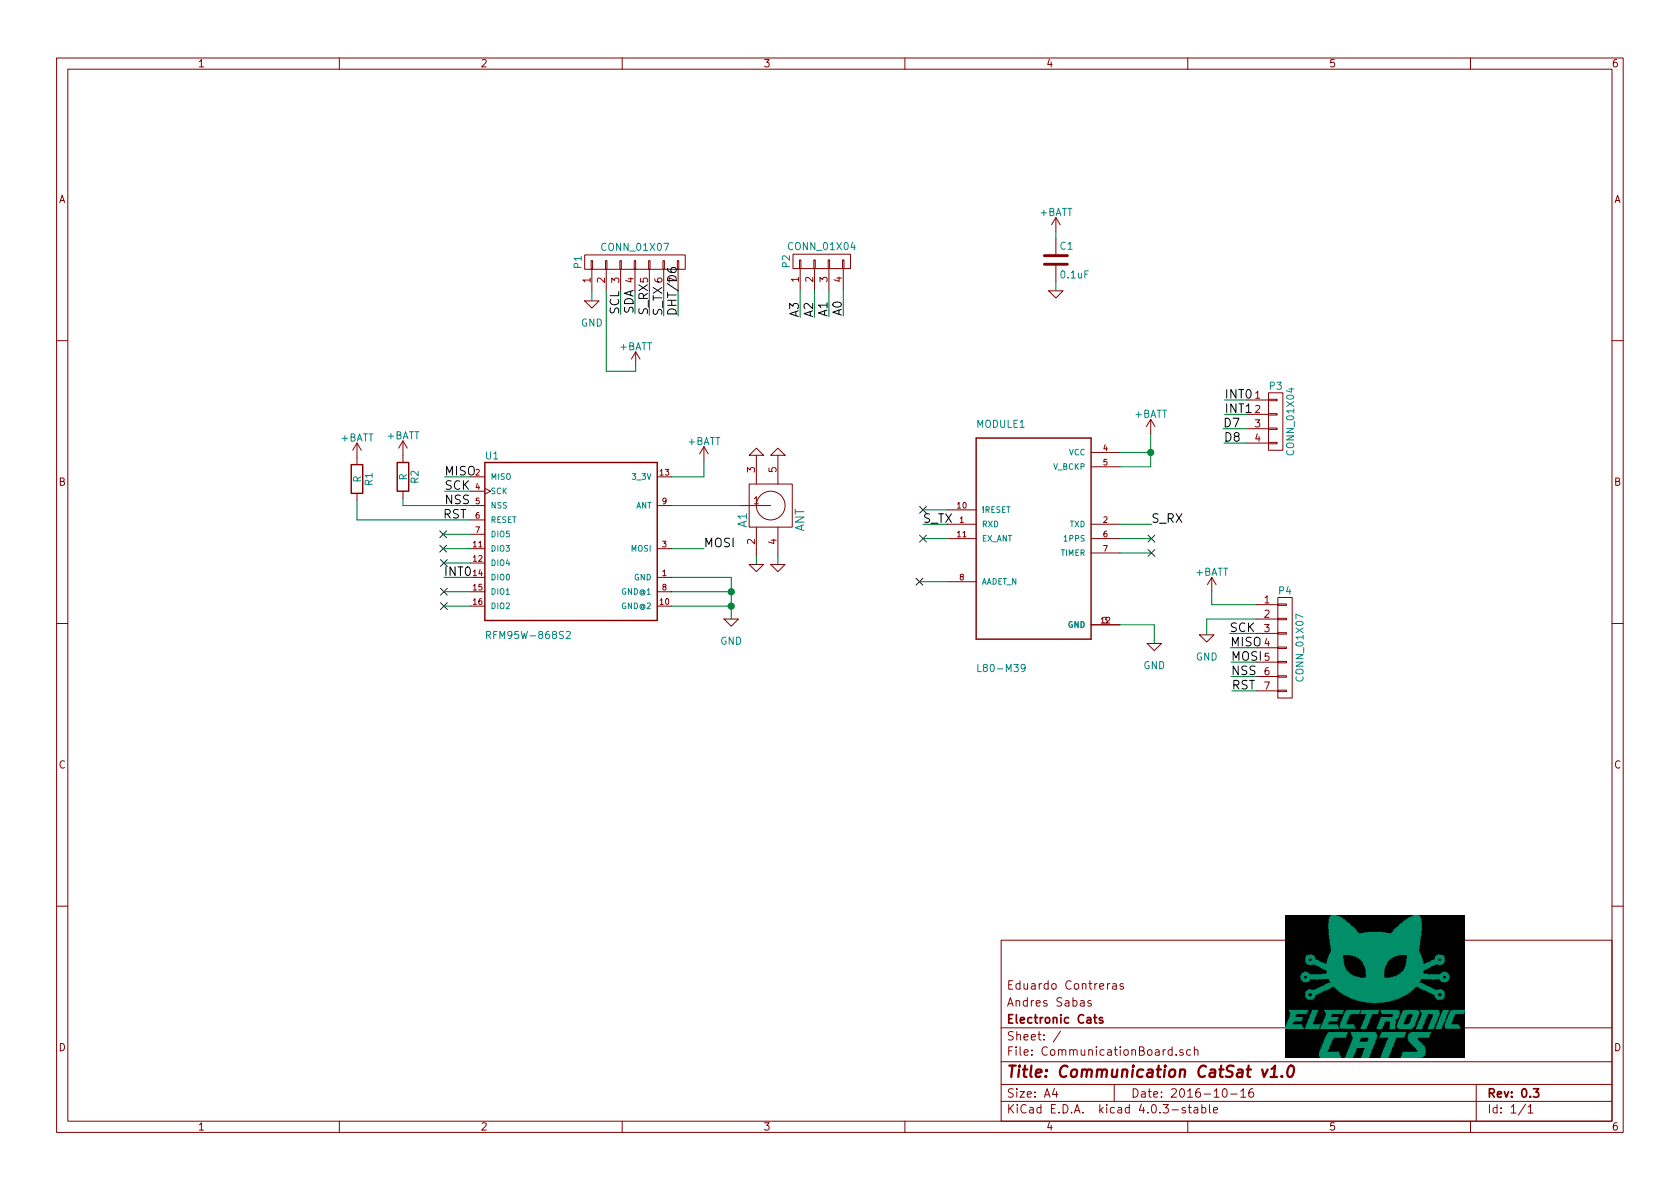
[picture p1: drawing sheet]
EESchema Schematic File Version 2
LIBS:power
LIBS:device
LIBS:transistors
LIBS:conn
LIBS:linear
LIBS:regul
LIBS:74xx
LIBS:cmos4000
LIBS:adc-dac
LIBS:memory
LIBS:xilinx
LIBS:microcontrollers
LIBS:dsp
LIBS:microchip
LIBS:analog_switches
LIBS:motorola
LIBS:texas
LIBS:intel
LIBS:audio
LIBS:interface
LIBS:digital-audio
LIBS:philips
LIBS:display
LIBS:cypress
LIBS:siliconi
LIBS:opto
LIBS:atmel
LIBS:contrib
LIBS:valves
LIBS:CommunicationBoard-cache
EELAYER 25 0
EELAYER END
$Descr A4 11693 8268
encoding utf-8
Sheet 1 1
Title "Communication CatSat v1.0"
Date "2016-10-16"
Rev "0.3"
Comp "Electronic Cats"
Comment1 "Andres Sabas"
Comment2 "Eduardo Contreras"
Comment3 ""
Comment4 ""
$EndDescr
$Comp
L L80-M39 MODULE1
U 1 1
P 7195 3740
F 0 "MODULE1" H 6795 4540 50  0000 L CNN
F 1 "L80-M39" H 6795 2840 50  0000 L CNN
F 2 "CatSat:L80" H 7195 3740 50  0001 L CNN
F 3 "" H 7195 3740 60  0000 C CNN
	1    7195 3740
	1    0    0    -1  
$EndComp
$Comp
L RFM95W-868S2 U1
U 1 1
P 3975 3710
F 0 "U1" H 3375 4260 50  0000 L CNN
F 1 "RFM95W-868S2" H 3375 3010 50  0000 L CNN
F 2 "LoRa:RFM" H 3975 3710 50  0001 L CNN
F 3 "" H 3975 3710 60  0000 C CNN
	1    3975 3710
	1    0    0    -1  
$EndComp
$Comp
L CONN_01X04 P2
U 1 1
P 5720 1810
F 0 "P2" H 5720 2060 50  0000 C CNN
F 1 "CONN_01X04" V 5820 1810 50  0000 C CNN
F 2 "Pin_Headers:Pin_Header_Straight_1x04" H 5720 1810 50  0001 C CNN
F 3 "" H 5720 1810 50  0000 C CNN
	1    5720 1810
	0    -1   -1   0   
$EndComp
$Comp
L CONN_01X07 P1
U 1 1
P 4420 1815
F 0 "P1" H 4420 2215 50  0000 C CNN
F 1 "CONN_01X07" V 4520 1815 50  0000 C CNN
F 2 "Pin_Headers:Pin_Header_Straight_1x07" H 4420 1815 50  0001 C CNN
F 3 "" H 4420 1815 50  0000 C CNN
	1    4420 1815
	0    -1   -1   0   
$EndComp
$Comp
L +BATT #PWR01
U 1 1
P 4425 2540
F 0 "#PWR01" H 4425 2390 50  0001 C CNN
F 1 "+BATT" H 4425 2680 50  0000 C CNN
F 2 "" H 4425 2540 50  0000 C CNN
F 3 "" H 4425 2540 50  0000 C CNN
	1    4425 2540
	1    0    0    -1  
$EndComp
Text Label 4320 2180 1    60   ~ 0
SCL
Text Label 4420 2175 1    60   ~ 0
SDA
Text Label 4520 2185 1    60   ~ 0
S_RX
Text Label 4620 2190 1    60   ~ 0
S_TX
Text Label 4720 2190 1    60   ~ 0
DHT/D6
Text Label 5570 2200 1    60   ~ 0
A3
Text Label 5670 2200 1    60   ~ 0
A2
Text Label 5770 2195 1    60   ~ 0
A1
Text Label 5870 2190 1    60   ~ 0
A0
$Comp
L GND-RESCUE-CatSat #PWR02
U 1 1
P 4120 2085
AR Path="/579929AE" Ref="#PWR02"  Part="1" 
AR Path="/57965E45/579929AE" Ref="#PWR?"  Part="1" 
F 0 "#PWR02" H 4120 1835 50  0001 C CNN
F 1 "GND" H 4120 1935 50  0000 C CNN
F 2 "" H 4120 2085 50  0000 C CNN
F 3 "" H 4120 2085 50  0000 C CNN
	1    4120 2085
	1    0    0    -1  
$EndComp
NoConn ~ 3085 3710
NoConn ~ 3085 3810
NoConn ~ 3090 3910
NoConn ~ 3090 4110
Text Label 3085 3610 0    60   ~ 0
RST
Text Label 3095 3510 0    60   ~ 0
NSS
Text Label 3095 3410 0    60   ~ 0
SCK
Text Label 3095 3310 0    60   ~ 0
MISO
Text Label 3090 4010 0    60   ~ 0
INT0
NoConn ~ 3090 4210
$Comp
L GND-RESCUE-CatSat #PWR03
U 1 1
P 5090 4300
AR Path="/57994B3D" Ref="#PWR03"  Part="1" 
AR Path="/57965E45/57994B3D" Ref="#PWR?"  Part="1" 
F 0 "#PWR03" H 5090 4050 50  0001 C CNN
F 1 "GND" H 5090 4150 50  0000 C CNN
F 2 "" H 5090 4300 50  0000 C CNN
F 3 "" H 5090 4300 50  0000 C CNN
	1    5090 4300
	1    0    0    -1  
$EndComp
Text Label 4900 3810 0    60   ~ 0
MOSI
$Comp
L +BATT #PWR04
U 1 1
P 4900 3200
F 0 "#PWR04" H 4900 3050 50  0001 C CNN
F 1 "+BATT" H 4900 3340 50  0000 C CNN
F 2 "" H 4900 3200 50  0000 C CNN
F 3 "" H 4900 3200 50  0000 C CNN
	1    4900 3200
	1    0    0    -1  
$EndComp
$Comp
L GND-RESCUE-CatSat #PWR05
U 1 1
P 8035 4470
AR Path="/57995F4A" Ref="#PWR05"  Part="1" 
AR Path="/57965E45/57995F4A" Ref="#PWR?"  Part="1" 
F 0 "#PWR05" H 8035 4220 50  0001 C CNN
F 1 "GND" H 8035 4320 50  0000 C CNN
F 2 "" H 8035 4470 50  0000 C CNN
F 3 "" H 8035 4470 50  0000 C CNN
	1    8035 4470
	1    0    0    -1  
$EndComp
NoConn ~ 6425 3740
NoConn ~ 6425 3540
NoConn ~ 6400 4040
Text Label 6425 3640 0    60   ~ 0
S_TX
Text Label 8015 3640 0    60   ~ 0
S_RX
NoConn ~ 8015 3740
NoConn ~ 8015 3840
$Comp
L +BATT #PWR06
U 1 1
P 8010 3010
F 0 "#PWR06" H 8010 2860 50  0001 C CNN
F 1 "+BATT" H 8010 3150 50  0000 C CNN
F 2 "" H 8010 3010 50  0000 C CNN
F 3 "" H 8010 3010 50  0000 C CNN
	1    8010 3010
	1    0    0    -1  
$EndComp
$Comp
L CONN_01X07 P4
U 1 1
P 8945 4500
F 0 "P4" H 8945 4900 50  0000 C CNN
F 1 "CONN_01X07" V 9045 4500 50  0000 C CNN
F 2 "Pin_Headers:Pin_Header_Straight_1x07" H 8945 4500 50  0001 C CNN
F 3 "" H 8945 4500 50  0000 C CNN
	1    8945 4500
	1    0    0    -1  
$EndComp
$Comp
L CONN_01X04 P3
U 1 1
P 8880 2925
F 0 "P3" H 8880 3175 50  0000 C CNN
F 1 "CONN_01X04" V 8980 2925 50  0000 C CNN
F 2 "Pin_Headers:Pin_Header_Straight_1x04" H 8880 2925 50  0001 C CNN
F 3 "" H 8880 2925 50  0000 C CNN
	1    8880 2925
	1    0    0    -1  
$EndComp
Text Label 8520 3075 0    60   ~ 0
D8
Text Label 8515 2975 0    60   ~ 0
D7
Text Label 8560 4400 0    60   ~ 0
SCK
Text Label 8565 4500 0    60   ~ 0
MISO
Text Label 8570 4600 0    60   ~ 0
MOSI
Text Label 8570 4700 0    60   ~ 0
NSS
Text Label 8575 4800 0    60   ~ 0
RST
Text Label 8525 2775 0    60   ~ 0
INT0
Text Label 8525 2875 0    60   ~ 0
INT1
$Comp
L +BATT #PWR07
U 1 1
P 8435 4110
F 0 "#PWR07" H 8435 3960 50  0001 C CNN
F 1 "+BATT" H 8435 4250 50  0000 C CNN
F 2 "" H 8435 4110 50  0000 C CNN
F 3 "" H 8435 4110 50  0000 C CNN
	1    8435 4110
	1    0    0    -1  
$EndComp
$Comp
L GND-RESCUE-CatSat #PWR08
U 1 1
P 8400 4410
AR Path="/579A787C" Ref="#PWR08"  Part="1" 
AR Path="/57965E45/579A787C" Ref="#PWR?"  Part="1" 
F 0 "#PWR08" H 8400 4160 50  0001 C CNN
F 1 "GND" H 8400 4260 50  0000 C CNN
F 2 "" H 8400 4410 50  0000 C CNN
F 3 "" H 8400 4410 50  0000 C CNN
	1    8400 4410
	1    0    0    -1  
$EndComp
Wire Wire Line
	4520 2015 4520 2185
Wire Wire Line
	4620 2015 4620 2190
Wire Wire Line
	4720 2015 4720 2190
Wire Wire Line
	5870 2010 5870 2190
Wire Wire Line
	5770 2010 5770 2195
Wire Wire Line
	5670 2010 5670 2200
Wire Wire Line
	5570 2010 5570 2200
Wire Wire Line
	4420 2015 4420 2175
Wire Wire Line
	4320 2015 4320 2180
Wire Wire Line
	4220 2575 4425 2575
Wire Wire Line
	4425 2575 4425 2540
Wire Wire Line
	4220 2015 4220 2575
Wire Wire Line
	4120 2085 4120 2015
Wire Wire Line
	3275 3310 3095 3310
Wire Wire Line
	3275 3410 3095 3410
Wire Wire Line
	2805 3510 3275 3510
Wire Wire Line
	2485 3610 3275 3610
Wire Wire Line
	3275 3710 3085 3710
Wire Wire Line
	3275 3810 3085 3810
Wire Wire Line
	3275 3910 3090 3910
Wire Wire Line
	3275 4010 3090 4010
Wire Wire Line
	3275 4110 3090 4110
Wire Wire Line
	3275 4210 3090 4210
Wire Wire Line
	4675 4210 5090 4210
Wire Wire Line
	4675 4110 5090 4110
Wire Wire Line
	4675 4010 5090 4010
Wire Wire Line
	4675 3810 4900 3810
Wire Wire Line
	4675 3510 5165 3510
Wire Wire Line
	4675 3310 4900 3310
Wire Wire Line
	5090 4010 5090 4300
Connection ~ 5090 4210
Connection ~ 5090 4110
Wire Wire Line
	4900 3310 4900 3200
Wire Wire Line
	7795 3140 8010 3140
Wire Wire Line
	8010 3240 7795 3240
Wire Wire Line
	7795 3640 8015 3640
Wire Wire Line
	7795 3740 8015 3740
Wire Wire Line
	7795 3840 8015 3840
Wire Wire Line
	6595 4040 6400 4040
Wire Wire Line
	6595 3540 6425 3540
Wire Wire Line
	6595 3640 6425 3640
Wire Wire Line
	6595 3740 6425 3740
Wire Wire Line
	8010 3010 8010 3240
Wire Wire Line
	8745 4800 8575 4800
Wire Wire Line
	8745 4700 8570 4700
Wire Wire Line
	8745 4600 8570 4600
Wire Wire Line
	8745 4500 8565 4500
Wire Wire Line
	8745 4400 8560 4400
Wire Wire Line
	8680 3075 8520 3075
Wire Wire Line
	8680 2975 8515 2975
Wire Wire Line
	8400 4300 8745 4300
Wire Wire Line
	8435 4200 8745 4200
Wire Wire Line
	8680 2875 8525 2875
Wire Wire Line
	8680 2775 8525 2775
Wire Wire Line
	8435 4200 8435 4110
Wire Wire Line
	8400 4410 8400 4300
Wire Wire Line
	7795 4340 8035 4340
Wire Wire Line
	8035 4340 8035 4470
$Comp
L ANT A1
U 1 1
P 5565 3860
F 0 "A1" H 5815 4260 60  0000 C CNN
F 1 "ANT" H 5815 3860 60  0000 C CNN
F 2 "LoRa:SMA_Conn_Ant" H 5565 3860 60  0001 C CNN
F 3 "" H 5565 3860 60  0000 C CNN
	1    5565 3860
	0    -1   -1   0   
$EndComp
$Comp
L GND-RESCUE-CatSat #PWR09
U 1 1
P 5265 3920
AR Path="/57994571" Ref="#PWR09"  Part="1" 
AR Path="/57965E45/57994571" Ref="#PWR?"  Part="1" 
F 0 "#PWR09" H 5265 3920 30  0001 C CNN
F 1 "GND" H 5265 3850 30  0001 C CNN
F 2 "" H 5265 3920 60  0000 C CNN
F 3 "" H 5265 3920 60  0000 C CNN
	1    5265 3920
	1    0    0    -1  
$EndComp
$Comp
L GND-RESCUE-CatSat #PWR010
U 1 1
P 5265 3160
AR Path="/5799469E" Ref="#PWR010"  Part="1" 
AR Path="/57965E45/5799469E" Ref="#PWR?"  Part="1" 
F 0 "#PWR010" H 5265 3160 30  0001 C CNN
F 1 "GND" H 5265 3090 30  0001 C CNN
F 2 "" H 5265 3160 60  0000 C CNN
F 3 "" H 5265 3160 60  0000 C CNN
	1    5265 3160
	-1   0    0    1   
$EndComp
Wire Wire Line
	5265 3920 5265 3860
Wire Wire Line
	5415 3860 5415 3920
$Comp
L C C1
U 1 1
P 7350 1800
F 0 "C1" H 7375 1900 50  0000 L CNN
F 1 "0.1uF" H 7375 1700 50  0000 L CNN
F 2 "Capacitors_ThroughHole:C_Disc_D6_P5" H 7388 1650 30  0001 C CNN
F 3 "" H 7350 1800 60  0000 C CNN
	1    7350 1800
	1    0    0    -1  
$EndComp
$Comp
L GND-RESCUE-CatSat #PWR011
U 1 1
P 7350 2015
AR Path="/579BD6A9" Ref="#PWR011"  Part="1" 
AR Path="/57965E45/579BD6A9" Ref="#PWR?"  Part="1" 
F 0 "#PWR011" H 7350 2015 30  0001 C CNN
F 1 "GND" H 7350 1945 30  0001 C CNN
F 2 "" H 7350 2015 60  0000 C CNN
F 3 "" H 7350 2015 60  0000 C CNN
	1    7350 2015
	1    0    0    -1  
$EndComp
Wire Wire Line
	7350 2015 7350 1950
$Comp
L +BATT #PWR012
U 1 1
P 7350 1605
F 0 "#PWR012" H 7350 1455 50  0001 C CNN
F 1 "+BATT" H 7350 1745 50  0000 C CNN
F 2 "" H 7350 1605 50  0000 C CNN
F 3 "" H 7350 1605 50  0000 C CNN
	1    7350 1605
	1    0    0    -1  
$EndComp
Wire Wire Line
	7350 1605 7350 1650
$Comp
L GND-RESCUE-CatSat #PWR013
U 1 1
P 5415 3160
AR Path="/579F7DD8" Ref="#PWR013"  Part="1" 
AR Path="/57965E45/579F7DD8" Ref="#PWR?"  Part="1" 
F 0 "#PWR013" H 5415 3160 30  0001 C CNN
F 1 "GND" H 5415 3090 30  0001 C CNN
F 2 "" H 5415 3160 60  0000 C CNN
F 3 "" H 5415 3160 60  0000 C CNN
	1    5415 3160
	-1   0    0    1   
$EndComp
$Comp
L GND-RESCUE-CatSat #PWR014
U 1 1
P 5415 3920
AR Path="/579F7E1D" Ref="#PWR014"  Part="1" 
AR Path="/57965E45/579F7E1D" Ref="#PWR?"  Part="1" 
F 0 "#PWR014" H 5415 3920 30  0001 C CNN
F 1 "GND" H 5415 3850 30  0001 C CNN
F 2 "" H 5415 3920 60  0000 C CNN
F 3 "" H 5415 3920 60  0000 C CNN
	1    5415 3920
	1    0    0    -1  
$EndComp
Connection ~ 8010 3140
$Comp
L R R2
U 1 1
P 2805 3310
F 0 "R2" V 2885 3310 50  0000 C CNN
F 1 "R" V 2805 3310 50  0000 C CNN
F 2 "Resistors_ThroughHole:Resistor_Horizontal_RM7mm" V 2735 3310 30  0001 C CNN
F 3 "" H 2805 3310 30  0000 C CNN
	1    2805 3310
	1    0    0    -1  
$EndComp
$Comp
L R R1
U 1 1
P 2485 3325
F 0 "R1" V 2565 3325 50  0000 C CNN
F 1 "R" V 2485 3325 50  0000 C CNN
F 2 "Resistors_ThroughHole:Resistor_Horizontal_RM7mm" V 2415 3325 30  0001 C CNN
F 3 "" H 2485 3325 30  0000 C CNN
	1    2485 3325
	1    0    0    -1  
$EndComp
Wire Wire Line
	2805 3460 2805 3510
Wire Wire Line
	2485 3610 2485 3475
$Comp
L +BATT #PWR015
U 1 1
P 2485 3175
F 0 "#PWR015" H 2485 3025 50  0001 C CNN
F 1 "+BATT" H 2485 3315 50  0000 C CNN
F 2 "" H 2485 3175 50  0000 C CNN
F 3 "" H 2485 3175 50  0000 C CNN
	1    2485 3175
	1    0    0    -1  
$EndComp
$Comp
L +BATT #PWR016
U 1 1
P 2805 3160
F 0 "#PWR016" H 2805 3010 50  0001 C CNN
F 1 "+BATT" H 2805 3300 50  0000 C CNN
F 2 "" H 2805 3160 50  0000 C CNN
F 3 "" H 2805 3160 50  0000 C CNN
	1    2805 3160
	1    0    0    -1  
$EndComp
$EndSCHEMATC
